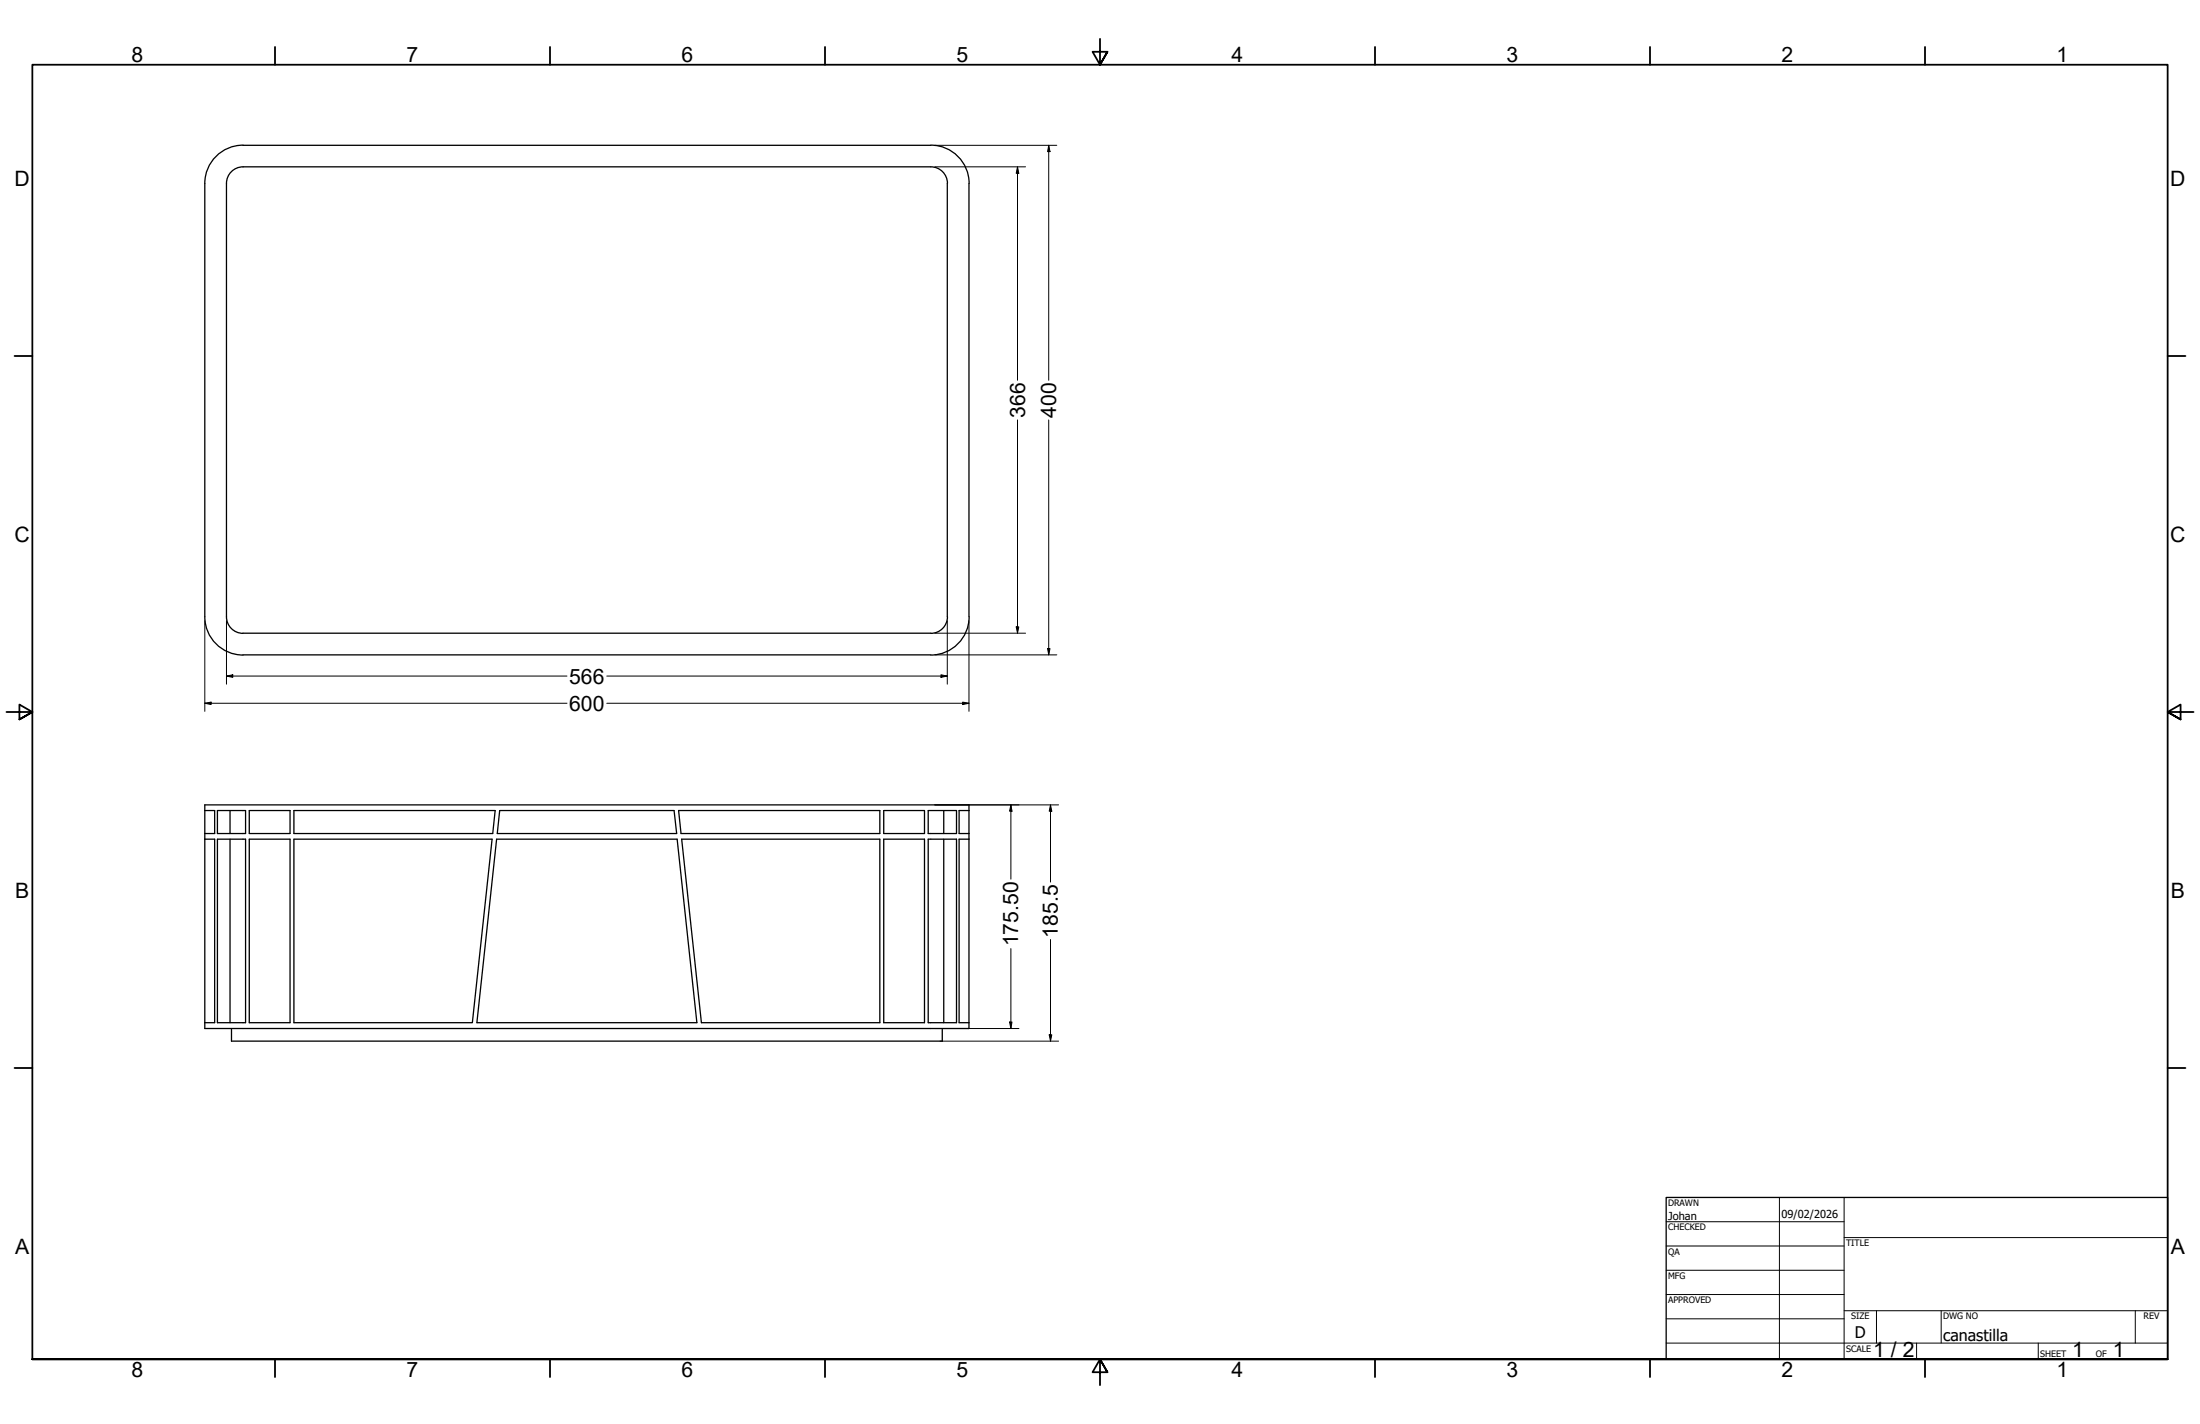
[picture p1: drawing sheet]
<svg xmlns="http://www.w3.org/2000/svg" width="864mm" height="559mm" viewBox="0 0 864 559" stroke-linecap="round" stroke-linejoin="round" font-family="sans-serif">
<!-- layer: Visible (ANSI) -->
<g fill="none" stroke="#000" stroke-width=".51">
<path d="M95.4 57h270M95.4 57a15 15 0 0 0-15 15M365.4 57a15 15 0 0 1 15 15M80.4 72v170a15 15 0 0 0 15 15h270a14.9 14.9 0 0 0 15-15M88.9 72v170a6.5 6.5 0 0 0 6.5 6.5M365.4 65.5h-270a6.5 6.5 0 0 0-6.5 6.5M365.4 65.5a6.5 6.5 0 0 1 6.5 6.5M371.9 72v170M380.4 72v170M95.4 248.5h270M371.9 242a6.5 6.5 0 0 1-6.5 6.5M80.4 315.8h300v87.8h-300z"/>
<path d="M80.4 318.1h3.9v9h-3.9M85.3 318.1h11.1v9h-11.1zM90.3 318.1v9M97.9 318.1h16v9h-16zM115.4 318.1h79l-1 9h-78zM196.2 318.1h68.4l1 9h-70.4zM266.4 318.1h79v9h-78.1zM346.9 318.1h16v9h-16zM364.4 318.1h11.1v9h-11.1zM370.5 318.1v9M380.4 318.1h-3.9v9h3.9M80.4 329.3h3.9v72h-3.9"/>
<path d="M85.3 329.3h11.1v72h-11.1zM90.3 329.3v72M97.9 329.3h16v72h-16zM115.4 329.3h77.8l-7.8 72h-70zM194.9 329.3h70.9l7.8 72h-86.4zM267.6 329.3h77.8v72h-70.1zM346.9 329.3h16v72h-16zM364.4 329.3h11.1v72h-11.1zM370.5 329.3v72M380.4 329.3h-3.9v72h3.9M90.9 403.6v5h279v-5"/>
</g>
<!-- layer: Border (ANSI) -->
<g fill="none" stroke="#000" stroke-width=".7">
<path d="M107.9 18.4v7M215.9 18.4v7M323.8 18.4v7M431.8 15.2v10.2l-2.9-5.1h5.8l-2.9 5.1 2.9-5.1M539.8 18.4v7M647.7 18.4v7M755.6 18.4v7M5.7 139.7h7M850.9 139.7h7M2.5 279.4h10.2l-5.1-2.9v5.8l5.1-2.9-5.1 2.9M861.1 279.4h-10.2l5.1-2.9v5.8l-5.1-2.9 5.1 2.9M5.7 419.1h7"/>
<path d="M850.9 419.1h7M12.7 533.4v-508h838.2v508h-838.2h838.2M107.9 533.4v7M215.9 533.4v7M323.8 533.4v7M434.7 538.5l-2.9-5.1 2.9 5.1h-5.8l2.9-5.1v10.2M539.8 533.4v7M647.7 533.4v7M755.6 533.4v7"/>
</g>
<!-- layer: Title (ANSI) -->
<g fill="none" stroke="#000" stroke-width=".39">
<path d="M654 479.4h69.9M698.5 469.9v63.5M723.9 469.9v63.5M654 488.9h69.9M654 498.5h69.9M723.9 485.6h127M654 508h69.9M654 517.5h69.9M723.9 514.3h127M736.6 514.3v12.7M762 514.3v12.7M838.2 514.3v12.7"/>
<path d="M654 527h196.9M752.3 527v6.4M800.1 527v6.4"/>
</g>
<path d="M654 469.9h196.9v63.5h-196.9z" fill="none" stroke="#000" stroke-width=".51"/>
<!-- layer: Dimension (ANSI) -->
<g fill="none" stroke="#000" stroke-width=".39">
<path d="M367 57h47.8M411.7 57l.5 2.5h-1zM411.7 57v92.2M367 65.5h35.6M399.4 65.5l.5 2.5h-1zM399.4 65.5v83.7M399.4 164.8v83.7M411.7 164.8v92.2M80.4 243.6v35.5M88.9 243.6v24.9M367 248.5h35.6M367 257h47.8"/>
<path d="M371.9 243.6v24.9M380.4 243.6v35.5M398.9 246h1l-.5 2.5zM411.2 254.5h1l-.5 2.5zM80.4 276l2.5-.5v1zM80.4 276h142.2M88.9 265.3l2.5-.5v1zM88.9 265.3h133.7M238.2 265.3h133.7M238.2 276h142.2M369.4 264.8l2.5 .5-2.5 .5zM377.9 275.5l2.5 .5-2.5 .5z"/>
<path d="M367 315.8h48.5M396.8 315.8l.5 2.5h-1zM396.8 315.8v29.2M412.4 315.8l.5 2.5h-1zM412.4 315.8v30.3M396.8 372.2v31.4M412.4 368.7v39.9M367 403.6h33M369 408.6h46.5M396.3 401.1h1l-.5 2.5zM411.9 406.1h1l-.5 2.5z"/>
</g>
<path d="M411.7 57l.5 2.5h-1zM399.4 65.5l.5 2.5h-1zM398.9 246h1l-.5 2.5zM411.2 254.5h1l-.5 2.5zM80.4 276l2.5-.5v1zM88.9 265.3l2.5-.5v1zM369.4 264.8l2.5 .5-2.5 .5zM377.9 275.5l2.5 .5-2.5 .5zM396.8 315.8l.5 2.5h-1zM412.4 315.8l.5 2.5h-1zM396.3 401.1h1l-.5 2.5zM411.9 406.1h1l-.5 2.5z" fill="#000"/>
<g font-size="8.3">
<text x="51.6" y="24.4">8</text>
<text x="159.6" y="24.4">7</text>
<text x="267.5" y="24.4">6</text>
<text x="375.5" y="24.4">5</text>
<text x="483.4" y="24.4">4</text>
<text x="591.4" y="24.4">3</text>
<text x="699.3" y="24.4">2</text>
<text x="807.3" y="24.4">1</text>
<text x="5.7" y="72.8">D</text>
<text x="851.9" y="72.8">D</text>
<text x="402.4" y="164" transform="rotate(-90 402.4 164)">366</text>
<text x="414.7" y="164" transform="rotate(-90 414.7 164)">400</text>
<text x="5.7" y="212.5">C</text>
<text x="851.9" y="212.5">C</text>
<text x="223.4" y="268.3">566</text>
<text x="223.4" y="279">600</text>
<text x="5.9" y="352.2">B</text>
<text x="852.1" y="352.2">B</text>
<text x="399.7" y="371.4" transform="rotate(-90 399.7 371.4)">175.50</text>
<text x="415.3" y="367.9" transform="rotate(-90 415.3 367.9)">185.5</text>
<text x="5.9" y="491.9">A</text>
<text x="852.1" y="491.9">A</text>
<text x="735.3" y="532.5">1 / 2</text>
<text x="813.4" y="532.6">1</text>
<text x="829.4" y="532.6">1</text>
<text x="51.6" y="540.4">8</text>
<text x="159.6" y="540.4">7</text>
<text x="267.5" y="540.4">6</text>
<text x="375.5" y="540.4">5</text>
<text x="483.4" y="540.4">4</text>
<text x="591.4" y="540.4">3</text>
<text x="699.3" y="540.4">2</text>
<text x="807.3" y="540.4">1</text>
</g>
<g font-size="6.3">
<text x="728.1" y="524.9">D</text>
<text x="762.8" y="526.2">canastilla</text>
</g>
<g font-size="4.3">
<text x="654.8" y="478.6">Johan</text>
<text x="699.3" y="478">09/02/2026</text>
</g>
<g font-size="3.5">
<text x="654.8" y="473.2">DRAWN</text>
<text x="654.8" y="482.8">CHECKED</text>
<text x="724.7" y="488.9">TITLE</text>
<text x="654.8" y="492.3">QA</text>
<text x="654.8" y="501.8">MFG</text>
<text x="654.8" y="511.4">APPROVED</text>
<text x="726.7" y="517.7">SIZE</text>
<text x="762.8" y="517.7">DWG NO</text>
<text x="841.4" y="517.7">REV</text>
<text x="724.7" y="530.4">SCALE</text>
<text x="800.9" y="532.6">SHEET</text>
<text x="822.8" y="532.6">OF</text>
</g>
</svg>
